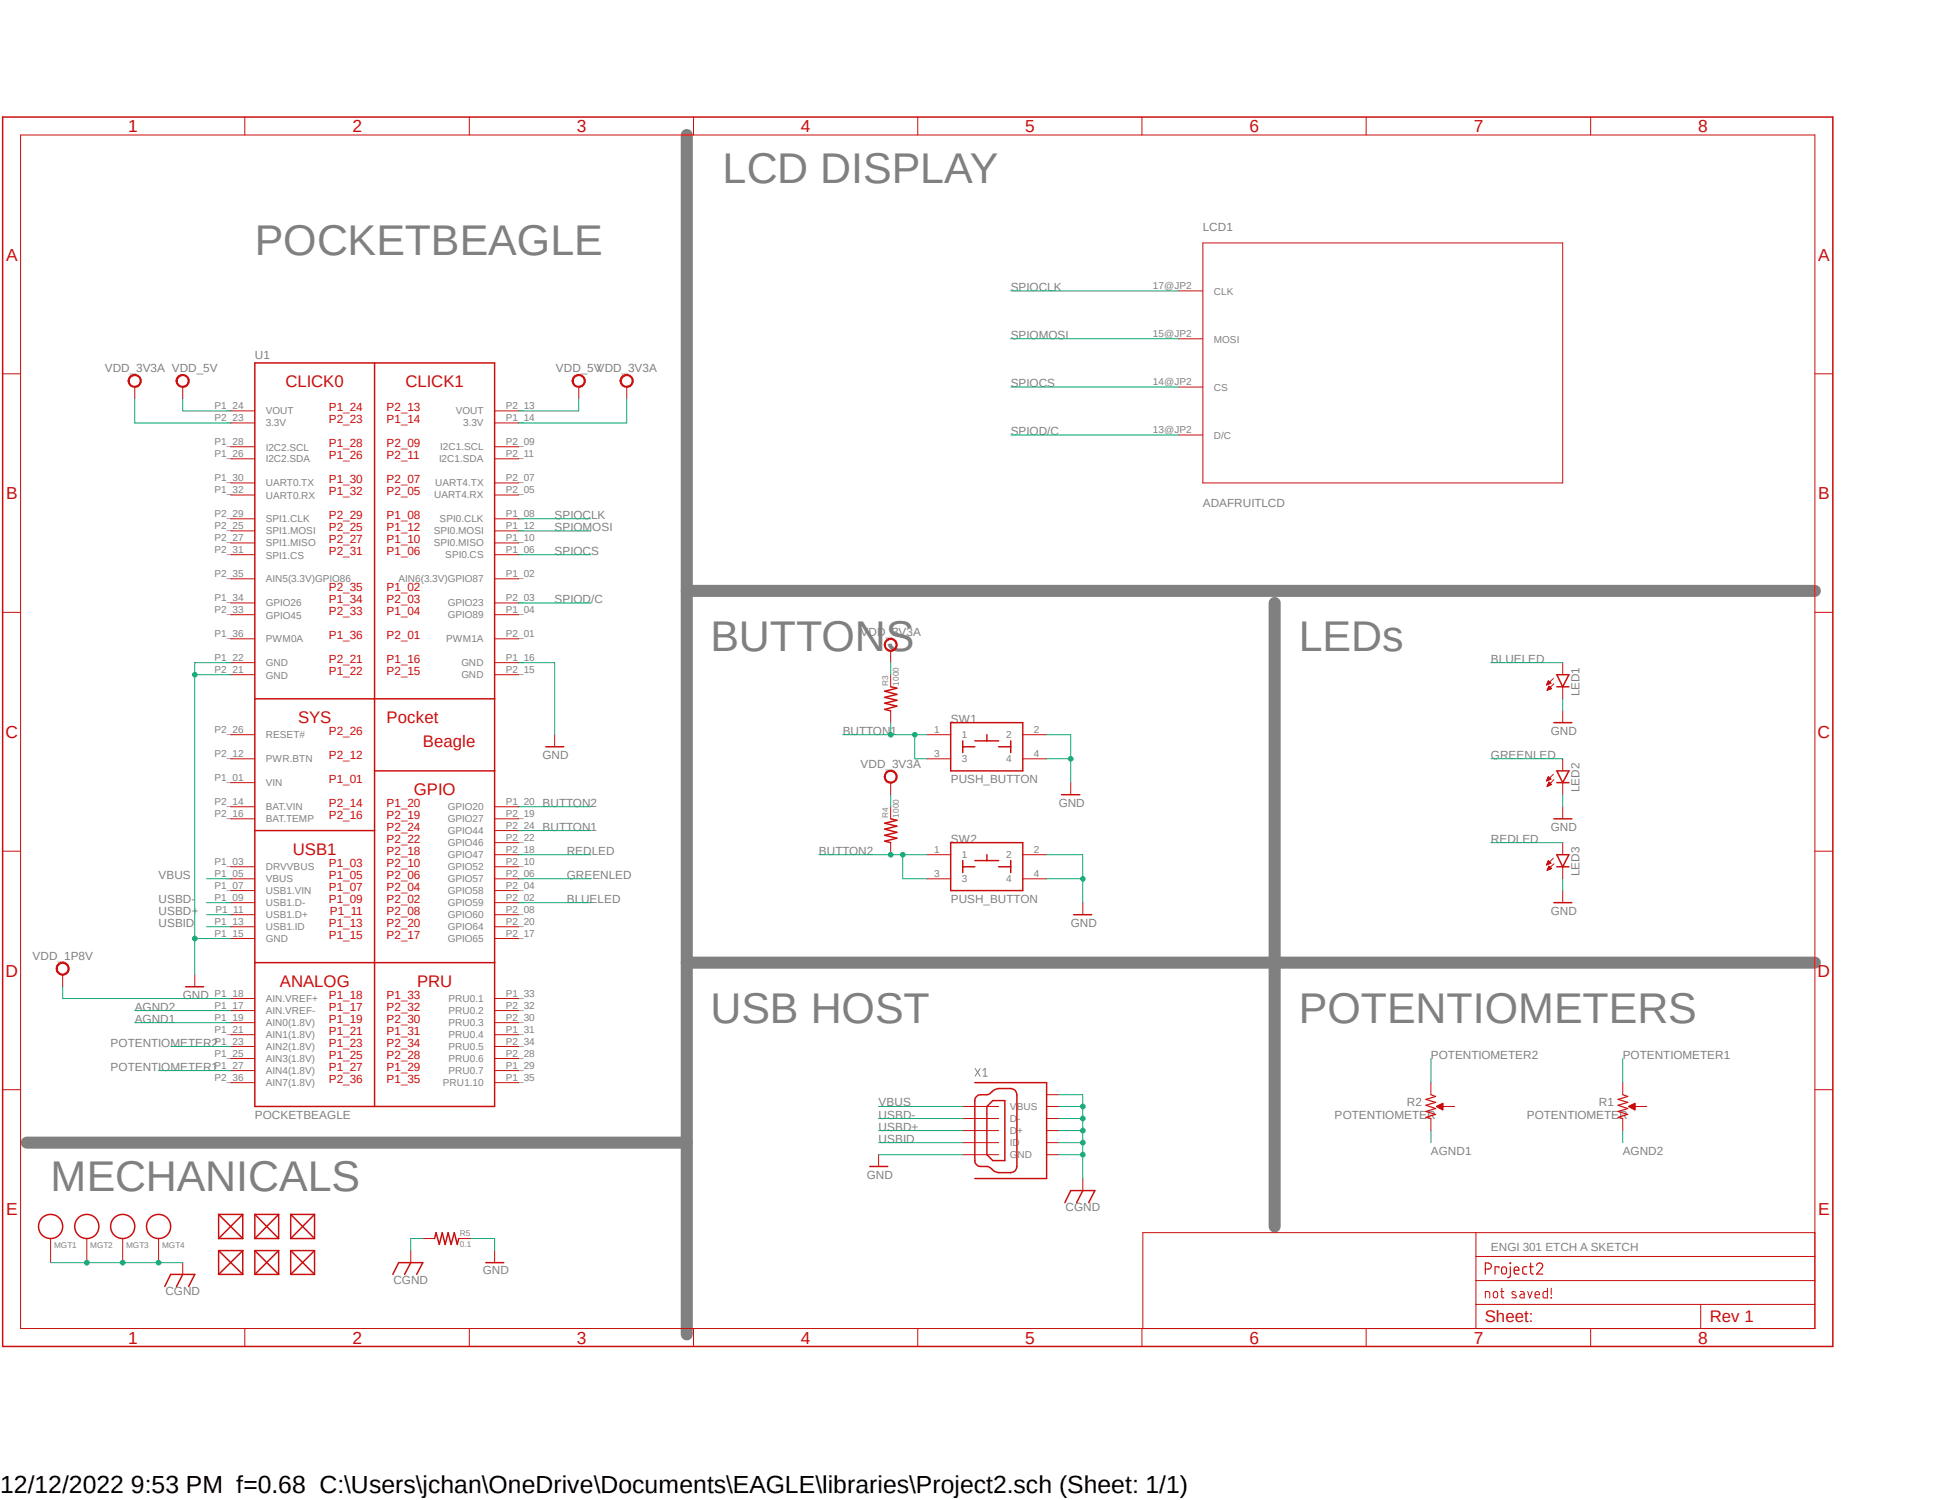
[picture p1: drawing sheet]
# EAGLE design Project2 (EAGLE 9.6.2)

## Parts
FUD1  FIDUCIAL  [FIDUCIAL_40MIL]
FUD2  FIDUCIAL  [FIDUCIAL_40MIL]
FUD3  FIDUCIAL  [FIDUCIAL_40MIL]
FUD4  FIDUCIAL  [FIDUCIAL_40MIL]
FUD5  FIDUCIAL  [FIDUCIAL_40MIL]
FUD6  FIDUCIAL  [FIDUCIAL_40MIL]
LCD1  ADAFRUITLCD  [TFTBREAKOUT]
LED1  LED-(INCH)-0603  [0603-LED]
LED2  LED-(INCH)-0603  [0603-LED]
LED3  LED-(INCH)-0603  [0603-LED]
MGT1  MOUNTING_HOLE  [MOUNTING_HOLE]
MGT2  MOUNTING_HOLE  [MOUNTING_HOLE]
MGT3  MOUNTING_HOLE  [MOUNTING_HOLE]
MGT4  MOUNTING_HOLE  [MOUNTING_HOLE]
R1  POTENTIOMETER  [POT-PO90S]
R2  POTENTIOMETER  [POT-PO90S]
R3  1000  RESISTOR-(INCH)-0402  [0402]
R4  1000  RESISTOR-(INCH)-0402  [0402]
R5  0.1  RESISTOR-(INCH)-0805  [0805]
SW1  PUSH_BUTTON  [BUTTON_12.5MM]
SW2  PUSH_BUTTON  [BUTTON_12.5MM]
U1  POCKETBEAGLE  [POCKETBEAGLE]
X1  10118192-0001LF  [10118192-0001LF(MICRO-USB-B-AMPHENOL-FCI)]

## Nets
AGND1: R2.CW U1.P1_19(AIN0(1.8V))
AGND2: R1.CW U1.P1_17(AIN.VREF-)
BLUELED: LED1.A U1.P2_02(GPIO59)
BUTTON1: R3.1 SW1.1 SW1.3 U1.P2_24(GPIO44)
BUTTON2: R4.1 SW2.1 SW2.3 U1.P1_20(GPIO20)
CGND: MGT1.P$1 MGT2.P$1 MGT3.P$1 MGT4.P$1 R5.1 X1.CGND1(SGND1) X1.CGND2(SGND2) X1.CGND3(SGND3) X1.CGND4(SGND4) X1.CGND5(SGND5) X1.CGND6(SGND6)
GND: LED1.K LED2.K LED3.K R5.2 SW1.2 SW1.4 SW2.2 SW2.4 U1.P1_15(GND) U1.P1_16(GND) U1.P1_22(GND) U1.P2_21(GND) X1.GND
GREENLED: LED2.A U1.P2_06(GPIO57)
POTENTIOMETER1: R1.CCW U1.P1_27(AIN4(1.8V))
POTENTIOMETER2: R2.CCW U1.P1_23(AIN2(1.8V))
REDLED: LED3.A U1.P2_18(GPIO47)
SPIOCLK: LCD1.17@JP2(CLK) U1.P1_08(SPI0.CLK)
SPIOCS: LCD1.14@JP2(CS) U1.P1_06(SPI0.CS)
SPIOD/C: LCD1.13@JP2(D/C) U1.P2_03(GPIO23)
SPIOMOSI: LCD1.15@JP2(MOSI) U1.P1_12(SPI0.MOSI)
USBD+: U1.P1_11(USB1.D+) X1.D+
USBD-: U1.P1_09(USB1.D-) X1.D-
USBID: U1.P1_13(USB1.ID) X1.ID
VBUS: U1.P1_05(VBUS) X1.VBUS
VDD_1P8V: U1.P1_18(AIN.VREF+)
VDD_3V3A: R3.2 R4.2 U1.P1_14(3.3V) U1.P2_23(3.3V)
VDD_5V: U1.P1_24(VOUT) U1.P2_13(VOUT)
Unconnected: FUD1.P$1 FUD2.P$1 FUD3.P$1 FUD4.P$1 FUD5.P$1 FUD6.P$1 R1.S R2.S U1.P1_02(AIN6(3.3V)GPIO87) U1.P1_03(DRVVBUS) U1.P1_04(GPIO89) U1.P1_07(USB1.VIN) U1.P1_10(SPI0.MISO) U1.P1_21(AIN1(1.8V)) U1.P1_25(AIN3(1.8V)) U1.P1_26(I2C2.SDA) U1.P1_28(I2C2.SCL) U1.P1_29(PRU0.7) U1.P1_30(UART0.TX) U1.P1_31(PRU0.4) U1.P1_32(UART0.RX) U1.P1_33(PRU0.1) U1.P1_34(GPIO26) U1.P1_35(PRU1.10) U1.P1_36(PWM0A) U1.P2_01(PWM1A) U1.P2_04(GPIO58) U1.P2_05(UART4.RX) U1.P2_07(UART4.TX) U1.P2_08(GPIO60) U1.P2_09(I2C1.SCL) U1.P2_10(GPIO52) U1.P2_11(I2C1.SDA) U1.P2_12(PWR.BTN) U1.P2_16(BAT.TEMP) U1.P2_17(GPIO65) U1.P2_19(GPIO27) U1.P2_20(GPIO64) U1.P2_22(GPIO46) U1.P2_25(SPI1.MOSI) U1.P2_26(RESET#) U1.P2_27(SPI1.MISO) U1.P2_28(PRU0.6) U1.P2_29(SPI1.CLK) U1.P2_30(PRU0.3) U1.P2_31(SPI1.CS) U1.P2_32(PRU0.2) U1.P2_33(GPIO45) U1.P2_34(PRU0.5) U1.P2_35(AIN5(3.3V)GPIO86) U1.P2_36(AIN7(1.8V))

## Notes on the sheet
- LCD DISPLAY
- POCKETBEAGLE
- BUTTONS | LEDs
- USB HOST | POTENTIOMETERS
- MECHANICALS
- ENGI 301 ETCH A SKETCH

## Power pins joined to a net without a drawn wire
BAT.VIN: U1.P2_14(BAT.VIN)
GND: U1.P2_15(GND)
VIN: U1.P1_01(VIN)
